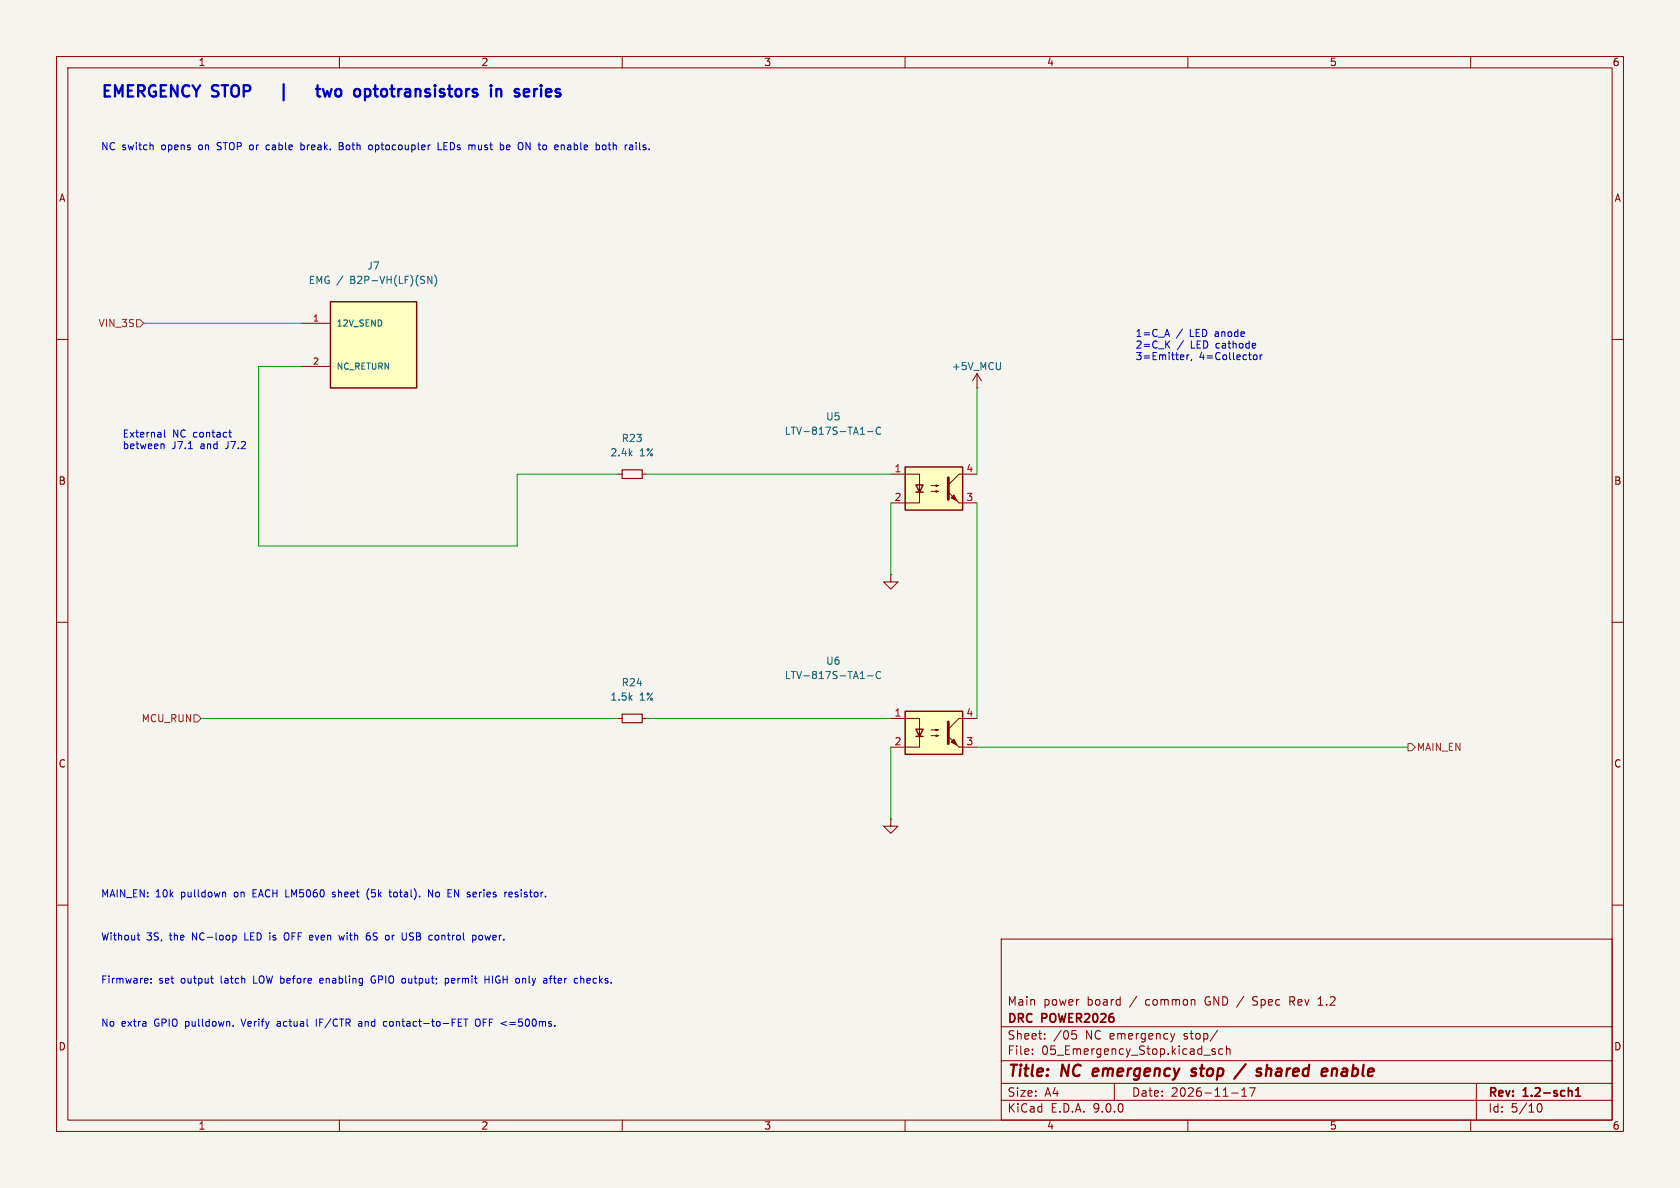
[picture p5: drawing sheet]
(kicad_sch
 (version 20250114)
 (generator "eeschema")
 (generator_version "9.0")
 (paper "A4")
 (title_block
  (title "NC emergency stop / shared enable")
  (date "2026-11-17")
  (rev "1.2-sch1")
  (company "DRC POWER2026")
  (comment 1 "Main power board / common GND / Spec Rev 1.2"))
 (lib_symbols
  (symbol
   "DRC_Power:EMG_VH_2"
   (pin_names (offset 1.016)) (in_bom yes) (on_board yes)
   (property "Reference" "J" (at 0 13.62 0) (effects (font (size 1.27 1.27))))
   (property "Value" "B2P-VH(LF)(SN)" (at 0 10.62 0) (effects (font (size 1.27 1.27))))
   (property "Footprint" "DRC_Power:JST_VH_B2P-VH_1x02_P3.96mm_Vertical" (at 0 0 0) (effects (font (size 1.27 1.27)) (hide yes)))
   (property "Datasheet" "" (at 0 0 0) (effects (font (size 1.27 1.27)) (hide yes)))
   (property "Description" "EMG_VH_2" (at 0 0 0) (effects (font (size 1.27 1.27)) (hide yes)))
   (symbol
    "EMG_VH_2_1_1"
    (rectangle (start -7.62 7.62) (end 7.62 -7.62) (stroke (width 0.254) (type default)) (fill (type background)))
    (pin
    passive
    line (at -12.7 3.81 0) (length 5.08) (name "12V_SEND" (effects (font (size 1.1 1.1)))) (number "1" (effects (font (size 1.1 1.1)))))
    (pin
    passive
    line (at -12.7 -3.81 0) (length 5.08) (name "NC_RETURN" (effects (font (size 1.1 1.1)))) (number "2" (effects (font (size 1.1 1.1)))))))
  (symbol
   "DRC_Power:GND"
   (power)
   (pin_numbers (hide yes))
   (pin_names (offset 0) (hide yes)) (exclude_from_sim no) (in_bom yes) (on_board yes)
   (property "Reference" "#PWR" (at 0 -6.35 0) (effects (font (size 1.27 1.27)) (hide yes)))
   (property "Value" "GND" (at 0 -3.81 0) (effects (font (size 1.27 1.27))))
   (property "Footprint" "" (at 0 0 0) (effects (font (size 1.27 1.27)) (hide yes)))
   (property "Datasheet" "" (at 0 0 0) (effects (font (size 1.27 1.27)) (hide yes)))
   (property
    "Description"
    "Power symbol creates a global label with name \"GND\" , ground" (at 0 0 0) (effects (font (size 1.27 1.27)) (hide yes)))
   (symbol
    "GND_0_1"
    (polyline (pts (xy 0 0) (xy 0 -1.27) (xy 1.27 -1.27) (xy 0 -2.54) (xy -1.27 -1.27) (xy 0 -1.27)) (stroke (width 0) (type default)) (fill (type none))))
   (symbol
    "GND_1_1"
    (pin power_in line (at 0 0 270) (length 0) (name "~" (effects (font (size 1.27 1.27)))) (number "1" (effects (font (size 1.27 1.27))))))
   (embedded_fonts no))
  (symbol
   "DRC_Power:LTV-817S"
   (pin_names (offset 1.016)) (exclude_from_sim no) (in_bom yes) (on_board yes)
   (property "Reference" "U" (at -3.81 5.08 0) (effects (font (size 1.27 1.27))))
   (property "Value" "LTV-817S-TA1-C" (at 0 -5.08 0) (effects (font (size 1.27 1.27))))
   (property "Footprint" "DRC_Power:SMDIP-4_W9.53mm" (at 0 -7.62 0) (effects (font (size 1.27 1.27)) (hide yes)))
   (property
    "Datasheet"
    "http://www.us.liteon.com/downloads/LTV-817-827-847.PDF" (at -8.89 7.62 0) (effects (font (size 1.27 1.27)) (hide yes)))
   (property "Description" "DC Optocoupler, Vce 35V, CTR 50%, SMDIP-4" (at 0 0 0) (effects (font (size 1.27 1.27)) (hide yes)))
   (symbol
    "LTV-817S_1_1"
    (rectangle (start -5.08 3.81) (end 5.08 -3.81) (stroke (width 0.254) (type default)) (fill (type background)))
    (polyline (pts (xy -5.08 2.54) (xy -2.54 2.54) (xy -2.54 -0.762)) (stroke (width 0) (type default)) (fill (type none)))
    (polyline (pts (xy -3.175 -0.635) (xy -1.905 -0.635)) (stroke (width 0.254) (type default)) (fill (type none)))
    (polyline (pts (xy -2.54 -0.635) (xy -2.54 -2.54) (xy -5.08 -2.54)) (stroke (width 0) (type default)) (fill (type none)))
    (polyline (pts (xy -2.54 -0.635) (xy -3.175 0.635) (xy -1.905 0.635) (xy -2.54 -0.635)) (stroke (width 0.254) (type default)) (fill (type none)))
    (polyline (pts (xy -0.508 0.508) (xy 0.762 0.508) (xy 0.381 0.381) (xy 0.381 0.635) (xy 0.762 0.508)) (stroke (width 0) (type default)) (fill (type none)))
    (polyline (pts (xy -0.508 -0.508) (xy 0.762 -0.508) (xy 0.381 -0.635) (xy 0.381 -0.381) (xy 0.762 -0.508)) (stroke (width 0) (type default)) (fill (type none)))
    (polyline (pts (xy 2.54 1.905) (xy 2.54 -1.905) (xy 2.54 -1.905)) (stroke (width 0.508) (type default)) (fill (type none)))
    (polyline (pts (xy 2.54 0.635) (xy 4.445 2.54)) (stroke (width 0) (type default)) (fill (type none)))
    (polyline (pts (xy 3.048 -1.651) (xy 3.556 -1.143) (xy 4.064 -2.159) (xy 3.048 -1.651) (xy 3.048 -1.651)) (stroke (width 0) (type default)) (fill (type outline)))
    (polyline (pts (xy 4.445 2.54) (xy 5.08 2.54)) (stroke (width 0) (type default)) (fill (type none)))
    (polyline (pts (xy 4.445 -2.54) (xy 2.54 -0.635)) (stroke (width 0) (type default)) (fill (type outline)))
    (polyline (pts (xy 4.445 -2.54) (xy 5.08 -2.54)) (stroke (width 0) (type default)) (fill (type none)))
    (pin
    passive
    line (at -7.62 2.54 0) (length 2.54) (name "~" (effects (font (size 1.27 1.27)))) (number "1" (effects (font (size 1.27 1.27)))))
    (pin
    passive
    line (at -7.62 -2.54 0) (length 2.54) (name "~" (effects (font (size 1.27 1.27)))) (number "2" (effects (font (size 1.27 1.27)))))
    (pin
    passive
    line (at 7.62 2.54 180) (length 2.54) (name "~" (effects (font (size 1.27 1.27)))) (number "4" (effects (font (size 1.27 1.27)))))
    (pin
    passive
    line (at 7.62 -2.54 180) (length 2.54) (name "~" (effects (font (size 1.27 1.27)))) (number "3" (effects (font (size 1.27 1.27))))))
   (embedded_fonts no))
  (symbol
   "DRC_Power:P5V_MCU"
   (power)
   (pin_numbers (hide yes))
   (pin_names (offset 0) (hide yes)) (exclude_from_sim no) (in_bom yes) (on_board yes)
   (property "Reference" "#PWR" (at 0 -3.81 0) (effects (font (size 1.27 1.27)) (hide yes)))
   (property "Value" "+5V_MCU" (at 0 3.556 0) (effects (font (size 1.27 1.27))))
   (property "Footprint" "" (at 0 0 0) (effects (font (size 1.27 1.27)) (hide yes)))
   (property "Datasheet" "" (at 0 0 0) (effects (font (size 1.27 1.27)) (hide yes)))
   (property "Description" "Power symbol creates a global label with name \"+5V\"" (at 0 0 0) (effects (font (size 1.27 1.27)) (hide yes)))
   (symbol
    "P5V_MCU_0_1"
    (polyline (pts (xy -0.762 1.27) (xy 0 2.54)) (stroke (width 0) (type default)) (fill (type none)))
    (polyline (pts (xy 0 2.54) (xy 0.762 1.27)) (stroke (width 0) (type default)) (fill (type none)))
    (polyline (pts (xy 0 0) (xy 0 2.54)) (stroke (width 0) (type default)) (fill (type none))))
   (symbol
    "P5V_MCU_1_1"
    (pin
    power_in
    line (at 0 0 90) (length 0) (name "+5V_MCU" (effects (font (size 1.27 1.27)))) (number "1" (effects (font (size 1.27 1.27))))))
   (embedded_fonts no))
  (symbol
   "DRC_Power:R_Small"
   (pin_numbers (hide yes))
   (pin_names (offset 0.254) (hide yes)) (exclude_from_sim no) (in_bom yes) (on_board yes)
   (property "Reference" "R" (at 0.762 0.508 0) (effects (font (size 1.27 1.27)) (justify left)))
   (property "Value" "R_Small" (at 0.762 -1.016 0) (effects (font (size 1.27 1.27)) (justify left)))
   (property "Footprint" "" (at 0 0 0) (effects (font (size 1.27 1.27)) (hide yes)))
   (property "Datasheet" "~" (at 0 0 0) (effects (font (size 1.27 1.27)) (hide yes)))
   (property "Description" "Resistor, small symbol" (at 0 0 0) (effects (font (size 1.27 1.27)) (hide yes)))
   (symbol "R_Small_0_1" (rectangle (start -0.762 1.778) (end 0.762 -1.778) (stroke (width 0.2032) (type default)) (fill (type none))))
   (symbol
    "R_Small_1_1"
    (pin
    passive
    line (at 0 2.54 270) (length 0.762) (name "~" (effects (font (size 1.27 1.27)))) (number "1" (effects (font (size 1.27 1.27)))))
    (pin
    passive
    line (at 0 -2.54 90) (length 0.762) (name "~" (effects (font (size 1.27 1.27)))) (number "2" (effects (font (size 1.27 1.27))))))
   (embedded_fonts no)))
 (text
  "EMERGENCY STOP   |   two optotransistors in series" (at 17.78 15.24 0) (effects (font (size 2 2) (bold yes)) (justify left top)))
 (text
  "NC switch opens on STOP or cable break. Both optocoupler LEDs must be ON to enable both rails." (at 17.78 25.4 0) (effects (font (size 1.27 1.27)) (justify left top)))
 (symbol
  (lib_id "DRC_Power:EMG_VH_2") (at 66.04 60.96 0) (unit 1) (in_bom yes) (on_board yes) (dnp no) (pin "1") (pin "2")
  (property "Reference" "J7" (at 66.04 46.99 0) (effects (font (size 1.27 1.27))))
  (property "Value" "EMG / B2P-VH(LF)(SN)" (at 66.04 49.53 0) (effects (font (size 1.27 1.27))))
  (property "Footprint" "DRC_Power:JST_VH_B2P-VH_1x02_P3.96mm_Vertical" (at 66.04 60.96 0) (effects (font (size 1.27 1.27)) (hide yes)))
  (property "Datasheet" "https://www.jst-mfg.com/product/pdf/eng/eVH.pdf" (at 66.04 60.96 0) (effects (font (size 1.27 1.27)) (hide yes)))
  (property "MPN" "B2P-VH(LF)(SN)" (at 66.04 60.96 0) (effects (font (size 1.27 1.27)) (hide yes)))
  (property "Manufacturer" "JST" (at 66.04 60.96 0) (effects (font (size 1.27 1.27)) (hide yes)))
  (property "Assembly" "Hand/THT" (at 66.04 60.96 0) (effects (font (size 1.27 1.27)) (hide yes)))
  (property "Mating" "VHR-2N + SVH-21T-P1.1" (at 66.04 60.96 0) (effects (font (size 1.27 1.27)) (hide yes)))
  (property "Pinout" "1=3S input positive; 2=NC loop return" (at 66.04 60.96 0) (effects (font (size 1.27 1.27)) (hide yes)))
  (instances (project
    "DRC_POWER2026.ver.0.2.0" (path "" (reference "J7") (unit 1)))))
 (hierarchical_label
  "VIN_3S"
  (shape input) (at 25.4 57.15 180) (effects (font (size 1.27 1.27)) (justify right)))
 (text
  "External NC contact\nbetween J7.1 and J7.2" (at 21.59 76.2 0) (effects (font (size 1.27 1.27)) (justify left top)))
 (symbol
  (lib_id "DRC_Power:LTV-817S") (at 165.1 86.36 0) (unit 1) (in_bom yes) (on_board yes) (dnp no) (pin "1") (pin "2") (pin "4") (pin "3")
  (property "Reference" "U5" (at 147.32 73.66 0) (effects (font (size 1.27 1.27))))
  (property "Value" "LTV-817S-TA1-C" (at 147.32 76.2 0) (effects (font (size 1.27 1.27))))
  (property "Footprint" "DRC_Power:SMDIP-4_W9.53mm" (at 165.1 86.36 0) (effects (font (size 1.27 1.27)) (hide yes)))
  (property "Datasheet" "https://optoelectronics.liteon.com/" (at 165.1 86.36 0) (effects (font (size 1.27 1.27)) (hide yes)))
  (property "MPN" "LTV-817S-TA1-C" (at 165.1 86.36 0) (effects (font (size 1.27 1.27)) (hide yes)))
  (property "Manufacturer" "Lite-On" (at 165.1 86.36 0) (effects (font (size 1.27 1.27)) (hide yes)))
  (property "Assembly" "PCBA" (at 165.1 86.36 0) (effects (font (size 1.27 1.27)) (hide yes)))
  (property "CTR" "C rank 200-400% at IF=5mA, VCE=5V" (at 165.1 86.36 0) (effects (font (size 1.27 1.27)) (hide yes)))
  (instances (project
    "DRC_POWER2026.ver.0.2.0" (path "" (reference "U5") (unit 1)))))
 (symbol
  (lib_id "DRC_Power:LTV-817S") (at 165.1 129.54 0) (unit 1) (in_bom yes) (on_board yes) (dnp no) (pin "1") (pin "2") (pin "4") (pin "3")
  (property "Reference" "U6" (at 147.32 116.84 0) (effects (font (size 1.27 1.27))))
  (property "Value" "LTV-817S-TA1-C" (at 147.32 119.38 0) (effects (font (size 1.27 1.27))))
  (property "Footprint" "DRC_Power:SMDIP-4_W9.53mm" (at 165.1 129.54 0) (effects (font (size 1.27 1.27)) (hide yes)))
  (property "Datasheet" "https://optoelectronics.liteon.com/" (at 165.1 129.54 0) (effects (font (size 1.27 1.27)) (hide yes)))
  (property "MPN" "LTV-817S-TA1-C" (at 165.1 129.54 0) (effects (font (size 1.27 1.27)) (hide yes)))
  (property "Manufacturer" "Lite-On" (at 165.1 129.54 0) (effects (font (size 1.27 1.27)) (hide yes)))
  (property "Assembly" "PCBA" (at 165.1 129.54 0) (effects (font (size 1.27 1.27)) (hide yes)))
  (property "CTR" "C rank 200-400% at IF=5mA, VCE=5V" (at 165.1 129.54 0) (effects (font (size 1.27 1.27)) (hide yes)))
  (instances (project
    "DRC_POWER2026.ver.0.2.0" (path "" (reference "U6") (unit 1)))))
 (symbol
  (lib_id "DRC_Power:R_Small") (at 111.76 83.82 90) (unit 1) (in_bom yes) (on_board yes) (dnp no) (pin "1") (pin "2")
  (property "Reference" "R23" (at 111.76 77.47 90) (effects (font (size 1.27 1.27))))
  (property "Value" "2.4k 1%" (at 111.76 80.01 90) (effects (font (size 1.27 1.27))))
  (property "Footprint" "DRC_Power:R_0805_2012Metric" (at 111.76 83.82 0) (effects (font (size 1.27 1.27)) (hide yes)))
  (property "Datasheet" "https://www.yageo.com/en/ProductSearch" (at 111.76 83.82 0) (effects (font (size 1.27 1.27)) (hide yes)))
  (property "MPN" "RC0805FR-072K4L" (at 111.76 83.82 0) (effects (font (size 1.27 1.27)) (hide yes)))
  (property "Manufacturer" "Yageo" (at 111.76 83.82 0) (effects (font (size 1.27 1.27)) (hide yes)))
  (property "Assembly" "PCBA" (at 111.76 83.82 0) (effects (font (size 1.27 1.27)) (hide yes)))
  (property "Tolerance" "1%" (at 111.76 83.82 0) (effects (font (size 1.27 1.27)) (hide yes)))
  (property "Rating" "0.125W 150V" (at 111.76 83.82 0) (effects (font (size 1.27 1.27)) (hide yes)))
  (instances (project
    "DRC_POWER2026.ver.0.2.0" (path "" (reference "R23") (unit 1)))))
 (symbol
  (lib_id "DRC_Power:GND") (at 157.48 101.6 0) (unit 1) (in_bom no) (on_board no) (dnp no) (pin "1")
  (property "Reference" "#PWR528" (at 157.48 95.25 0) (effects (font (size 1.27 1.27)) (hide yes)))
  (property "Value" "GND" (at 157.48 97.79 0) (effects (font (size 1.27 1.27)) (hide yes)))
  (property "Footprint" "" (at 157.48 101.6 0) (effects (font (size 1.27 1.27)) (hide yes)))
  (property "Datasheet" "" (at 157.48 101.6 0) (effects (font (size 1.27 1.27)) (hide yes)))
  (property "Assembly" "PCBA" (at 157.48 101.6 0) (effects (font (size 1.27 1.27)) (hide yes)))
  (instances (project
    "DRC_POWER2026.ver.0.2.0" (path "" (reference "#PWR528") (unit 1)))))
 (symbol
  (lib_id "DRC_Power:R_Small") (at 111.76 127 90) (unit 1) (in_bom yes) (on_board yes) (dnp no) (pin "1") (pin "2")
  (property "Reference" "R24" (at 111.76 120.65 90) (effects (font (size 1.27 1.27))))
  (property "Value" "1.5k 1%" (at 111.76 123.19 90) (effects (font (size 1.27 1.27))))
  (property "Footprint" "DRC_Power:R_0603_1608Metric" (at 111.76 127 0) (effects (font (size 1.27 1.27)) (hide yes)))
  (property "Datasheet" "https://www.yageo.com/en/ProductSearch" (at 111.76 127 0) (effects (font (size 1.27 1.27)) (hide yes)))
  (property "MPN" "RC0603FR-071K5L" (at 111.76 127 0) (effects (font (size 1.27 1.27)) (hide yes)))
  (property "Manufacturer" "Yageo" (at 111.76 127 0) (effects (font (size 1.27 1.27)) (hide yes)))
  (property "Assembly" "PCBA" (at 111.76 127 0) (effects (font (size 1.27 1.27)) (hide yes)))
  (property "Tolerance" "1%" (at 111.76 127 0) (effects (font (size 1.27 1.27)) (hide yes)))
  (property "Rating" "0.1W 75V" (at 111.76 127 0) (effects (font (size 1.27 1.27)) (hide yes)))
  (instances (project
    "DRC_POWER2026.ver.0.2.0" (path "" (reference "R24") (unit 1)))))
 (hierarchical_label
  "MCU_RUN"
  (shape input) (at 35.56 127 180) (effects (font (size 1.27 1.27)) (justify right)))
 (symbol
  (lib_id "DRC_Power:GND") (at 157.48 144.78 0) (unit 1) (in_bom no) (on_board no) (dnp no) (pin "1")
  (property "Reference" "#PWR537" (at 157.48 138.43 0) (effects (font (size 1.27 1.27)) (hide yes)))
  (property "Value" "GND" (at 157.48 140.97 0) (effects (font (size 1.27 1.27)) (hide yes)))
  (property "Footprint" "" (at 157.48 144.78 0) (effects (font (size 1.27 1.27)) (hide yes)))
  (property "Datasheet" "" (at 157.48 144.78 0) (effects (font (size 1.27 1.27)) (hide yes)))
  (property "Assembly" "PCBA" (at 157.48 144.78 0) (effects (font (size 1.27 1.27)) (hide yes)))
  (instances (project
    "DRC_POWER2026.ver.0.2.0" (path "" (reference "#PWR537") (unit 1)))))
 (symbol
  (lib_id "DRC_Power:P5V_MCU") (at 172.72 68.58 0) (unit 1) (in_bom no) (on_board no) (dnp no) (pin "1")
  (property "Reference" "#PWR540" (at 172.72 62.23 0) (effects (font (size 1.27 1.27)) (hide yes)))
  (property "Value" "+5V_MCU" (at 172.72 64.77 0) (effects (font (size 1.27 1.27))))
  (property "Footprint" "" (at 172.72 68.58 0) (effects (font (size 1.27 1.27)) (hide yes)))
  (property "Datasheet" "" (at 172.72 68.58 0) (effects (font (size 1.27 1.27)) (hide yes)))
  (property "Assembly" "PCBA" (at 172.72 68.58 0) (effects (font (size 1.27 1.27)) (hide yes)))
  (instances (project
    "DRC_POWER2026.ver.0.2.0" (path "" (reference "#PWR540") (unit 1)))))
 (hierarchical_label
  "MAIN_EN"
  (shape output) (at 248.92 132.08 0) (effects (font (size 1.27 1.27)) (justify left)))
 (text
  "1=C_A / LED anode\n2=C_K / LED cathode\n3=Emitter, 4=Collector" (at 200.66 58.42 0) (effects (font (size 1.27 1.27)) (justify left top)))
 (text
  "MAIN_EN: 10k pulldown on EACH LM5060 sheet (5k total). No EN series resistor." (at 17.78 157.48 0) (effects (font (size 1.27 1.27)) (justify left top)))
 (text
  "Without 3S, the NC-loop LED is OFF even with 6S or USB control power." (at 17.78 165.1 0) (effects (font (size 1.27 1.27)) (justify left top)))
 (text
  "Firmware: set output latch LOW before enabling GPIO output; permit HIGH only after checks." (at 17.78 172.72 0) (effects (font (size 1.27 1.27)) (justify left top)))
 (text
  "No extra GPIO pulldown. Verify actual IF/CTR and contact-to-FET OFF <=500ms." (at 17.78 180.34 0) (effects (font (size 1.27 1.27)) (justify left top)))
 (wire (pts (xy 53.34 57.15) (xy 25.4 57.15)) (stroke (width 0) (type default)))
 (wire (pts (xy 53.34 64.77) (xy 45.72 64.77)) (stroke (width 0) (type default)))
 (wire (pts (xy 45.72 64.77) (xy 45.72 96.52)) (stroke (width 0) (type default)))
 (wire (pts (xy 45.72 96.52) (xy 91.44 96.52)) (stroke (width 0) (type default)))
 (wire (pts (xy 91.44 96.52) (xy 91.44 83.82)) (stroke (width 0) (type default)))
 (wire (pts (xy 91.44 83.82) (xy 109.22 83.82)) (stroke (width 0) (type default)))
 (wire (pts (xy 114.3 83.82) (xy 157.48 83.82)) (stroke (width 0) (type default)))
 (wire (pts (xy 157.48 88.9) (xy 157.48 101.6)) (stroke (width 0) (type default)))
 (wire (pts (xy 109.22 127) (xy 35.56 127)) (stroke (width 0) (type default)))
 (wire (pts (xy 114.3 127) (xy 157.48 127)) (stroke (width 0) (type default)))
 (wire (pts (xy 157.48 132.08) (xy 157.48 144.78)) (stroke (width 0) (type default)))
 (wire (pts (xy 172.72 83.82) (xy 172.72 68.58)) (stroke (width 0) (type default)))
 (wire (pts (xy 172.72 88.9) (xy 172.72 127)) (stroke (width 0) (type default)))
 (wire (pts (xy 172.72 132.08) (xy 248.92 132.08)) (stroke (width 0) (type default))))
